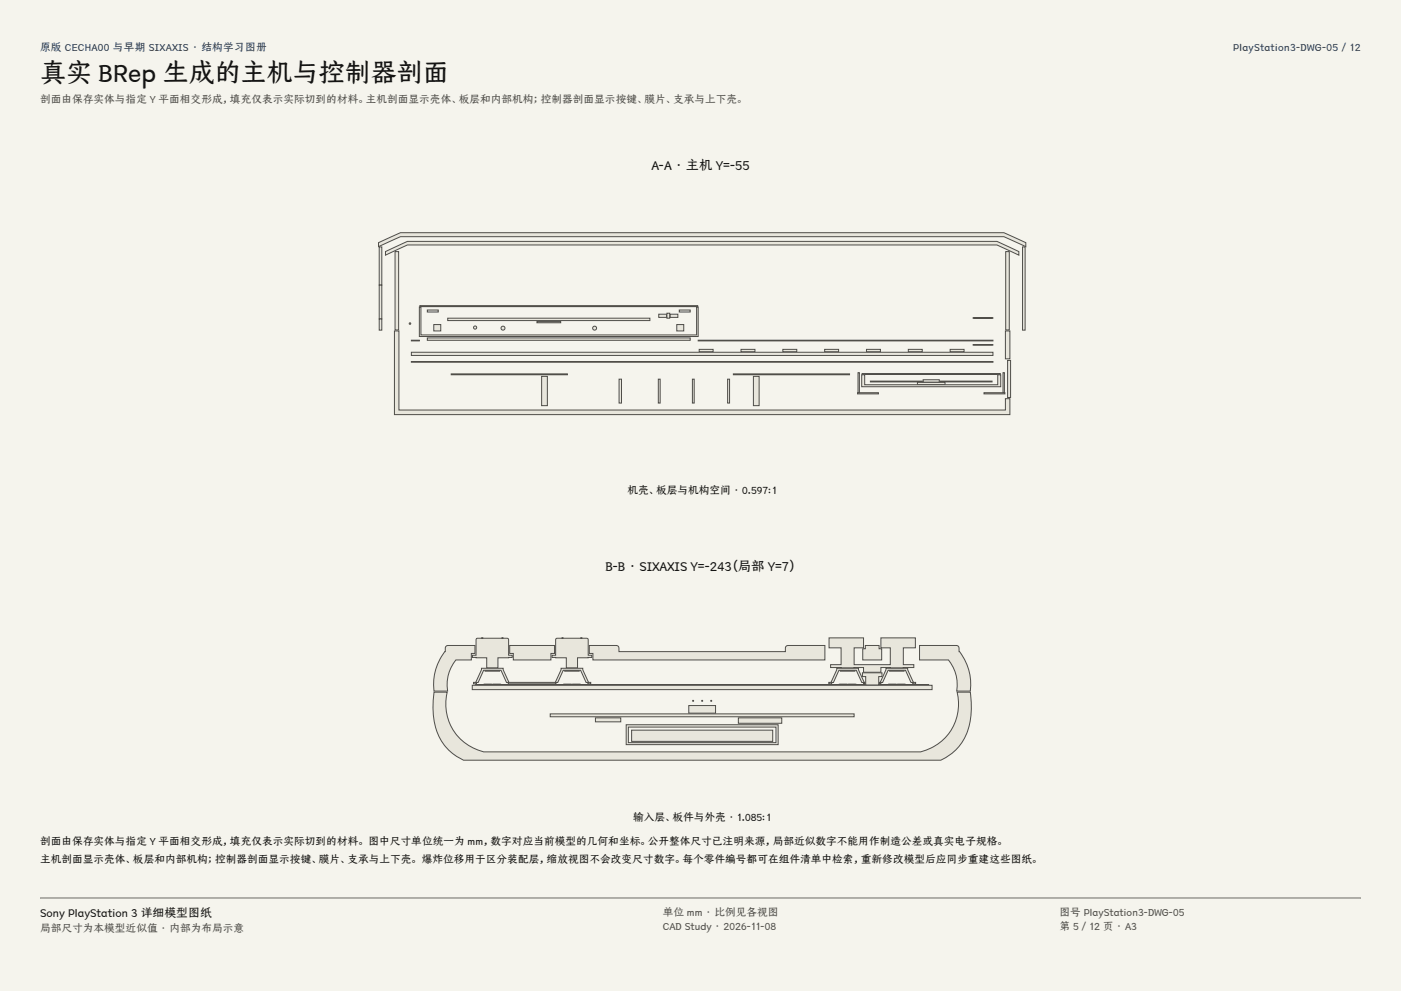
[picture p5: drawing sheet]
<svg xmlns="http://www.w3.org/2000/svg" width="420mm" height="297mm" viewBox="0 0 420 297" stroke-linecap="round" stroke-linejoin="round" font-family="sans-serif">
<g fill="#f5f4ed">
<path d="M0 0h420v297h-420z"/>
<path d="M12 12h396v275h-396z"/>
</g>
<g fill="#e8e6dc" stroke="#504e49" stroke-width=".3">
<path d="M301.5 75.4h1.1v23.5h-1.1z" fill-rule="evenodd"/>
<path d="M118.4 75.4h1.1v23.5h-1.1z" fill-rule="evenodd"/>
<path d="M113.5 72.7l6.5-3h181l6.5 3v1.2l-6.5-3h-181l-6.5 3z" fill-rule="evenodd"/>
<path d="M115.6 75.4l6.5-3.1h176.8l6.5 3.1v1.1l-6.5-3.1h-176.8l-6.5 3.1z" fill-rule="evenodd"/>
<path d="M302.1 108h.9v11.1h-.9z" fill-rule="evenodd"/>
<path d="M118.3 99.2h1.3v23.7h181.8v-3.4h1.3v4.8h-184.4z" fill-rule="evenodd"/>
<path d="M301.4 99.2h1.3v8.3h-1.3z" fill-rule="evenodd"/>
<path d="M258.4 112h41.5v.2h-41.5z" fill-rule="evenodd"/>
<path d="M260.9 114.2h15.6v.3h-15.6z" fill-rule="evenodd"/>
<path d="M281.8 114.2h15.6v.3h-15.6z" fill-rule="evenodd"/>
<path d="M275 114.6h8.3v.6h-8.3z" fill-rule="evenodd"/>
<path d="M276.7 113.8h4.9v.7h-4.9z" fill-rule="evenodd"/>
<path d="M295 117.7h6.3v.4h-6.3z" fill-rule="evenodd"/>
<path d="M257.1 117.7h6.2v.4h-6.2z" fill-rule="evenodd"/>
<path d="M300.7 111.7h.4v6h-.4z" fill-rule="evenodd"/>
<path d="M257.2 111.7h.4v6h-.4z" fill-rule="evenodd"/>
<path d="M258.3 112.3h.9v3h39.9v-3h.9v3.6h-41.7z" fill-rule="evenodd"/>
<path d="M284.8 104.7h4.2v.7h-4.2z" fill-rule="evenodd"/>
<path d="M272.3 104.7h4.2v.7h-4.2z" fill-rule="evenodd"/>
<path d="M259.8 104.7h4.1v.7h-4.1z" fill-rule="evenodd"/>
<path d="M247.2 104.7h4.2v.7h-4.2z" fill-rule="evenodd"/>
<path d="M234.7 104.7h4.2v.7h-4.2z" fill-rule="evenodd"/>
<path d="M222.1 104.7h4.2v.7h-4.2z" fill-rule="evenodd"/>
<path d="M209.6 104.7h4.2v.7h-4.2z" fill-rule="evenodd"/>
<path d="M185.6 113.6h.7v7.2h-.7z" fill-rule="evenodd"/>
<path d="M218.1 113.6h.6v7.2h-.6z" fill-rule="evenodd"/>
<path d="M197.4 113.6h.5v7.2h-.5z" fill-rule="evenodd"/>
<path d="M207.6 113.6h.5v7.2h-.5z" fill-rule="evenodd"/>
<path d="M162.4 112.8h1.7v8.8h-1.7z" fill-rule="evenodd"/>
<path d="M225.9 112.8h1.7v8.8h-1.7z" fill-rule="evenodd"/>
<path d="M125.7 92h.5v8.4h82.6v-8.4h.5v8.9h-83.6z" fill-rule="evenodd"/>
<path d="M125.9 91.6h83.3v.3h-83.3z" fill-rule="evenodd"/>
<path d="M134.2 95.4h60.6v.7h-60.6z" fill-rule="evenodd"/>
<path d="M203.6 92.9h3.3v.6h-3.3z" fill-rule="evenodd"/>
<path d="M128.1 92.9h3.3v.6h-3.3z" fill-rule="evenodd"/>
<path d="M161 96.4h7.1v.3h-7.1z" fill-rule="evenodd"/>
<path d="M128.1 101.3h78.8v.7h-78.8z" fill-rule="evenodd"/>
<path d="M197.5 94.2h2.3v.9h-2.3z" fill-rule="evenodd"/>
<path d="M200.9 94.2h2.3v.9h-2.3z" fill-rule="evenodd"/>
<path d="M199.9 93.9h.9v1.5h-.9z" fill-rule="evenodd"/>
<path d="M202.9 97.3h2.1v1.9h-2.1z" fill-rule="evenodd"/>
<path d="M130 97.3h2.1v1.9h-2.1z" fill-rule="evenodd"/>
<path d="M291.7 95.3h6z" fill-rule="evenodd"/>
<path d="M291.7 103.3l6 .1z" fill-rule="evenodd"/>
<path d="M219.9 112h34.8v.3h-34.8z" fill-rule="evenodd"/>
<path d="M135.3 112h34.8v.3h-34.8z" fill-rule="evenodd"/>
<path d="M306.5 74h.8v24.9h-.8z" fill-rule="evenodd"/>
<path d="M113.7 74h.8v11.4h-.8z" fill-rule="evenodd"/>
<path d="M113.7 85.4h.8v10.2h-.8z" fill-rule="evenodd"/>
<path d="M113.7 95.6h.8v3.3h-.8z" fill-rule="evenodd"/>
<path d="M123.3 105.6h174.4v.9h-174.4z" fill-rule="evenodd"/>
<path d="M209.3 102h88.4v.2h-88.4z" fill-rule="evenodd"/>
<path d="M123.3 102h2.4v.2h-2.4z" fill-rule="evenodd"/>
<path d="M123.3 108.3h174.4v.3h-174.4z" fill-rule="evenodd"/>
<path d="M248.5 191.2h10.4v3h-2.8v5h10.8v-5h-2.8v-3h10.3v3h-3.6v5h3.2v.9h-9.9v1.4h-5.2v-1.4h-9.9v-.9h3.1v-5h-3.6z" fill-rule="evenodd"/>
<path d="M142.9 191.4h9.5l.1 5h1.1v.6l-4.3 .1v3.1h-3.4v-3.1l-4.3-.1v-.6h1.1z" fill-rule="evenodd"/>
<path d="M144.3 191.2h.5z" fill-rule="evenodd"/>
<path d="M150.4 191.2h.4z" fill-rule="evenodd"/>
<path d="M166.7 191.4h9.6v5h1.1v.6l-4.3 .1v3.1h-3.3v-3.1l-4.3-.1v-.6h1.1z" fill-rule="evenodd"/>
<path d="M174.1 191.2h.4z" fill-rule="evenodd"/>
<path d="M168.4 191.2h.5z" fill-rule="evenodd"/>
<path d="M221.3 215.1h13.1v1.7h-13.1z" fill-rule="evenodd"/>
<path d="M178.5 215.1h7.6v1.2h-7.6z" fill-rule="evenodd"/>
<path d="M187.7 217.2v6h45.6v-6zM188.4 217.9h44.2v4.7h-44.2z" fill-rule="evenodd"/>
<path d="M189.4 218.8h42.3v3.4h-42.3z" fill-rule="evenodd"/>
<path d="M251.9 200.9h4.4v.2h-4.4z" fill-rule="evenodd"/>
<path d="M251.6 205.1h2.3z" fill-rule="evenodd"/>
<path d="M254.3 205.1h2.3z" fill-rule="evenodd"/>
<path d="M266.7 200.9h4.3v.2h-4.3z" fill-rule="evenodd"/>
<path d="M266.4 205.1h2.3z" fill-rule="evenodd"/>
<path d="M269 205.1h2.3z" fill-rule="evenodd"/>
<path d="M265.6 200.3h6.5v.4l1.7 3.8h.7v.4h-.9v-.4h-.5l-1.6-3.6h-5.3l-1.6 3.6h-.5v.4h-.5v-.4h.3l1.7-3.8z" fill-rule="evenodd"/>
<path d="M250.8 200.3h6.6v.4l1.7 3.8h.2v.4h-.4v-.4h-.5l-1.7-3.6h-5.2l-1.6 3.6h-.6v.4h-.8v-.4h.6l1.7-3.8z" fill-rule="evenodd"/>
<path d="M145.4 200.9h4.4v.2h-4.4z" fill-rule="evenodd"/>
<path d="M145.1 205.1h2.3z" fill-rule="evenodd"/>
<path d="M147.8 205.1h2.3z" fill-rule="evenodd"/>
<path d="M169.3 200.9h4.3v.2h-4.3z" fill-rule="evenodd"/>
<path d="M169 205.1h2.3z" fill-rule="evenodd"/>
<path d="M171.6 205.1h2.3z" fill-rule="evenodd"/>
<path d="M144.3 200.3h6.5v.4l1.8 3.8h13.9l1.7-3.8v-.4h6.5v.4l1.7 3.8h.7v.4h-.9v-.4h-.5l-1.6-3.6h-5.2l-1.7 3.6h-.5v.4h-14.3v-.4h-.6l-1.6-3.6h-5.2l-1.7 3.6h-.5v.4h-.8v-.4h.6l1.7-3.8z" fill-rule="evenodd"/>
<path d="M258.5 201.6h5.9v1.2h-1v2.5h-3.9v-2.5h-1z" fill-rule="evenodd"/>
<path d="M142.6 205.2h116.7z" fill-rule="evenodd"/>
<path d="M263.6 205.2h14.8z" fill-rule="evenodd"/>
<path d="M141.6 205.4h137.8v1.3h-137.8z" fill-rule="evenodd"/>
<path d="M164.9 213.9h91.2v.9h-91.2z" fill-rule="evenodd"/>
<path d="M130.1 207.4h4a14.7 14.7 0 0 0 10.9 17.9h131a14.7 14.7 0 0 0 10.9-17.9h4a20.7 20.7 0 0 1-3.4 16.3 15.3 15.3 0 0 1-5.5 4.1h-143a15.4 15.4 0 0 1-9.1-13.5v-4.4z" fill-rule="evenodd"/>
<path d="M176.7 193.4l8.2 .1 .6 .4 .1 1.4h49.8l.1-1.2 .1-.4 .6-.3h11.1v4.4h-69.6v-2h-1z" fill-rule="evenodd"/>
<path d="M275.7 193.4l11.2 .1 .5 .4 .1 1.4a15.1 15.1 0 0 1 3.4 11.8h-4.1a11.7 11.7 0 0 0-2.5-9.3h-8.6z" fill-rule="evenodd"/>
<path d="M133.7 193.7l.6-.3h8.1v2.4h-1.1v2h-4.6a11.8 11.8 0 0 0-2.5 9.3h-4.1a15.3 15.3 0 0 1 3.4-11.8z" fill-rule="evenodd"/>
<path d="M152.8 193.4h13.4v2.4h-1v2h-11.3v-2h-1.1z" fill-rule="evenodd"/>
<path d="M259.4 193.4h4.1v1h.8v3.4h-5.7v-3.4h.8z" fill-rule="evenodd"/>
<path d="M206.5 211.5h8v2.2h-8z" fill-rule="evenodd"/>
<path d="M213.1 209.9h.2v.3z" fill-rule="evenodd"/>
<path d="M210.4 209.9h.2v.3z" fill-rule="evenodd"/>
<path d="M207.7 209.9h.2v.3z" fill-rule="evenodd"/>
<circle cx="178.3" cy="98.3" r=".6"/>
<circle cx="150.8" cy="98.3" r=".6"/>
<circle cx="142.4" cy="98.2" r=".48"/>
<circle cx="122.9" cy="97" r=".24"/>
</g>
<path d="M12 269.3h396zM12 269h396v.3h-396z" fill-rule="evenodd" fill="#504e49"/>
<text font-size="7.8" fill="#141413" x="12" y="24.7">真实 BRep 生成的主机与控制器剖面</text>
<g font-size="4" fill="#141413">
<text x="195.3" y="51">A-A · 主机 Y=-55</text>
<text x="181.5" y="171">B-B · SIXAXIS Y=-243（局部 Y=7）</text>
</g>
<text font-size="3.5" fill="#141413" x="12" y="274.9">Sony PlayStation 3 详细模型图纸</text>
<g font-size="3.2" fill="#1b365d">
<text x="12" y="15.3">原版 CECHA00 与早期 SIXAXIS · 结构学习图册</text>
<text x="369.7" y="15.3">PlayStation3-DWG-05 / 12</text>
</g>
<g font-size="3.2" fill="#504e49">
<text x="12" y="30.9">剖面由保存实体与指定 Y 平面相交形成，填充仅表示实际切到的材料。主机剖面显示壳体、板层和内部机构；控制器剖面显示按键、膜片、支承与上下壳。</text>
<text x="198.7" y="274.5">单位 mm · 比例见各视图</text>
<text x="317.6" y="274.5">图号 PlayStation3-DWG-05</text>
<text x="12" y="279.3">局部尺寸为本模型近似值 · 内部为布局示意</text>
<text x="198.7" y="278.8">CAD Study · 2026-11-08</text>
<text x="317.6" y="278.8">第 5 / 12 页 · A3</text>
</g>
<g font-size="3.2" fill="#141413">
<text x="188.1" y="148">机壳、板层与机构空间 · 0.597:1</text>
<text x="189.8" y="246">输入层、板件与外壳 · 1.085:1</text>
<text x="12" y="253.3">剖面由保存实体与指定 Y 平面相交形成，填充仅表示实际切到的材料。 图中尺寸单位统一为 mm，数字对应当前模型的几何和坐标。公开整体尺寸已注明来源，局部近似数字不能用作制造公差或真实电子规格。</text>
<text x="12" y="258.6">主机剖面显示壳体、板层和内部机构；控制器剖面显示按键、膜片、支承与上下壳。 爆炸位移用于区分装配层，缩放视图不会改变尺寸数字。每个零件编号都可在组件清单中检索，重新修改模型后应同步重建这些图纸。</text>
</g>
</svg>
